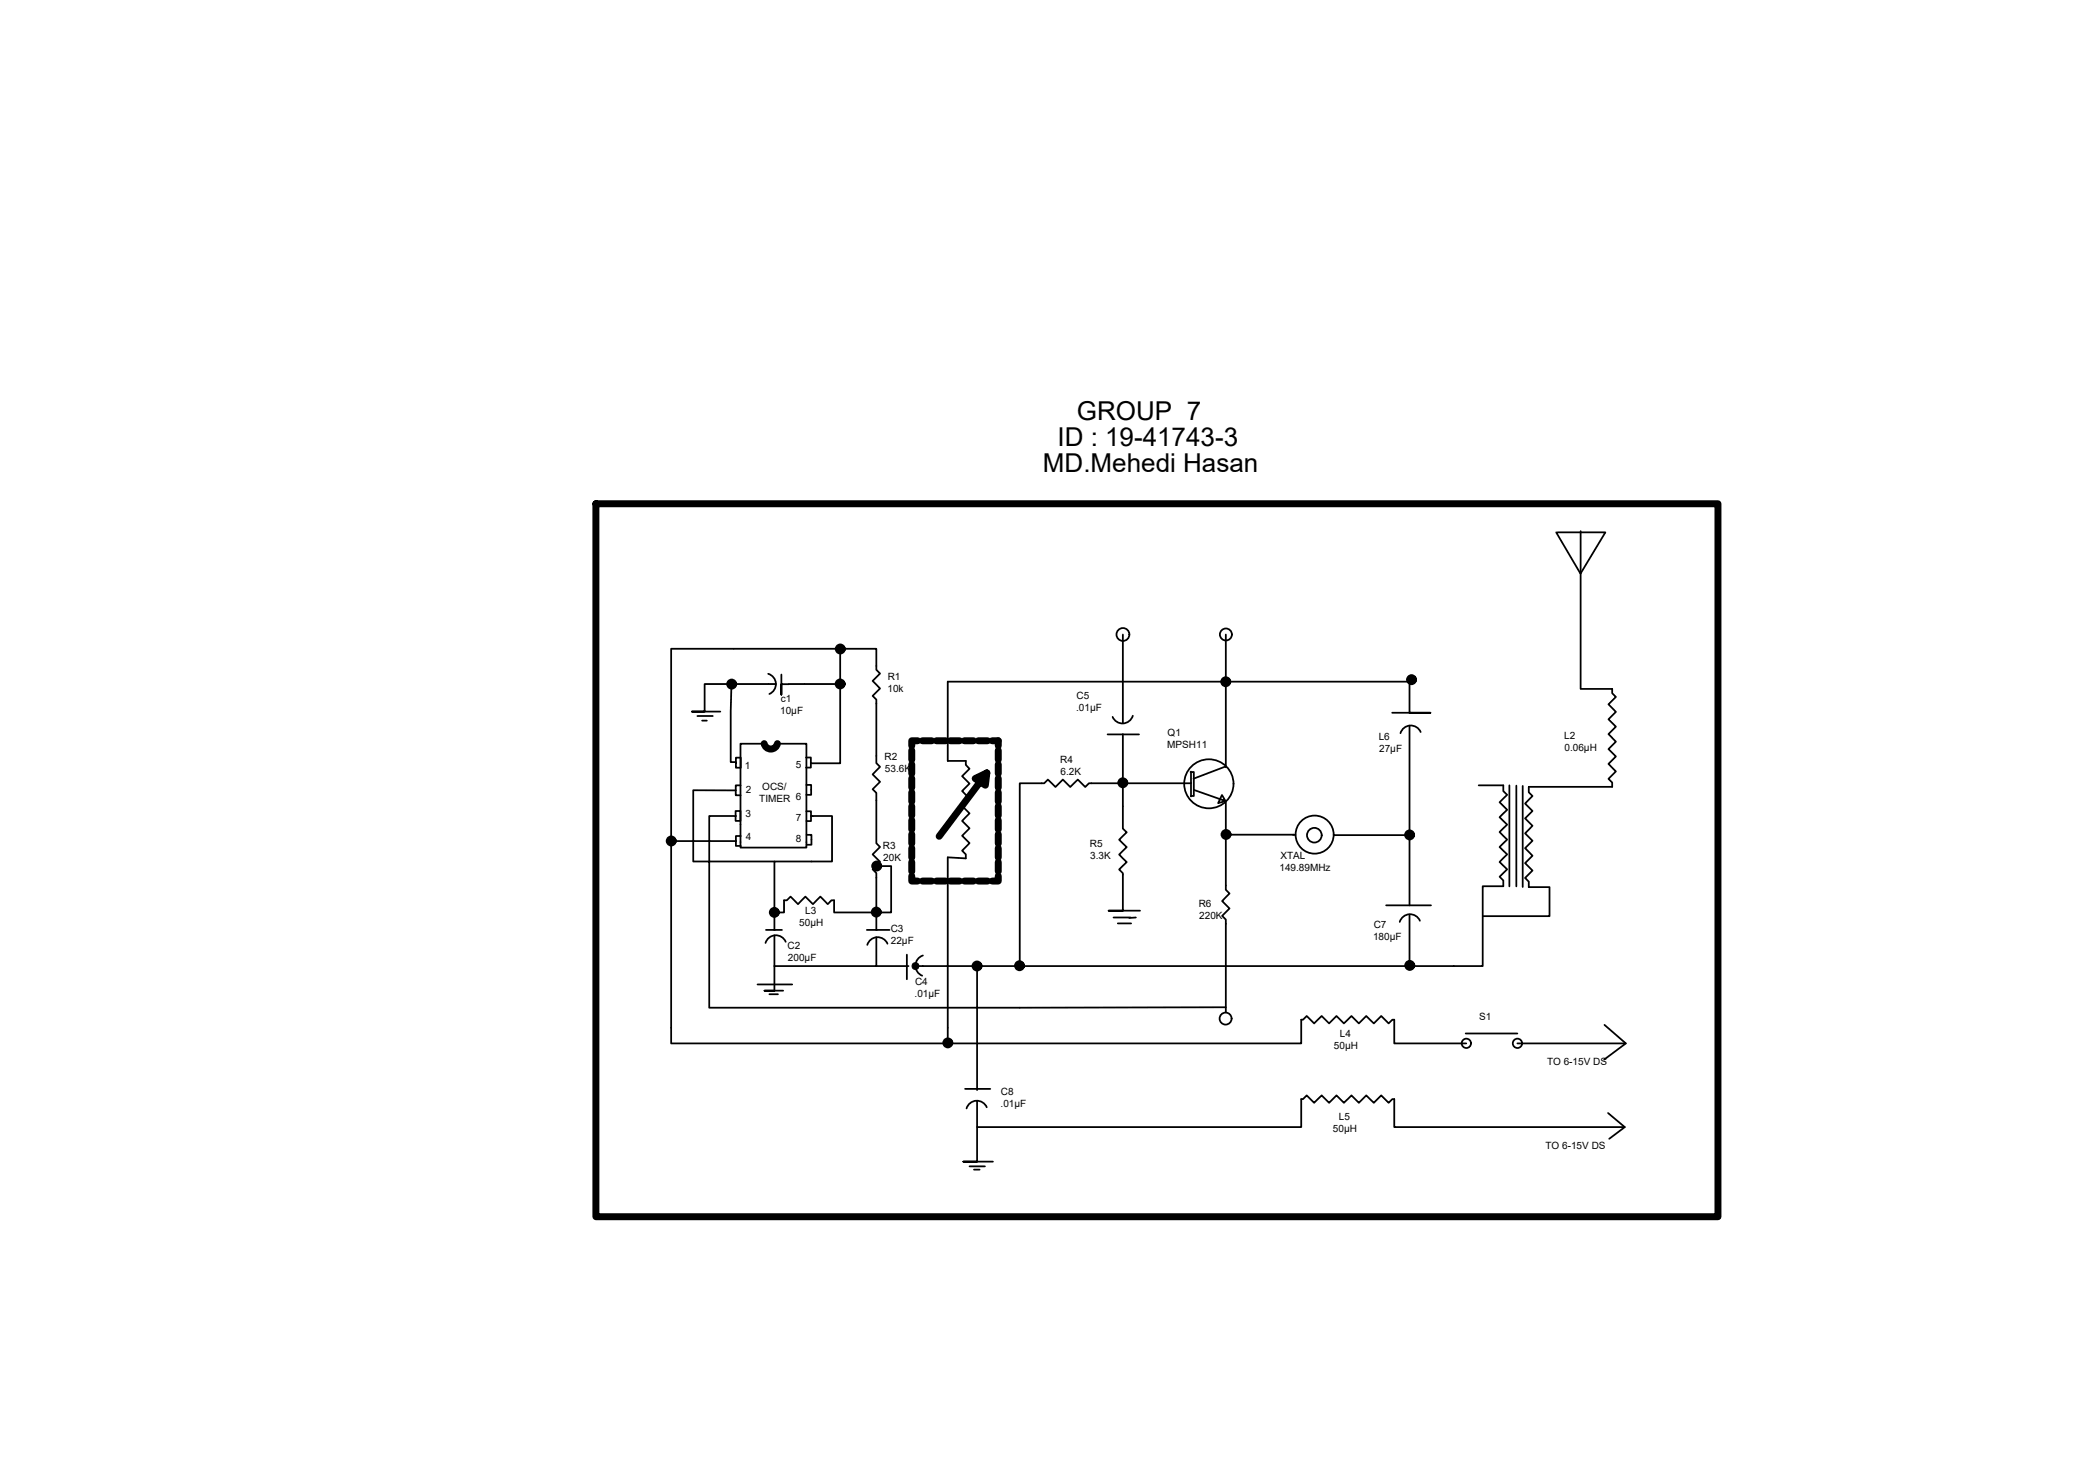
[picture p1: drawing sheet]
<svg xmlns="http://www.w3.org/2000/svg" width="297mm" height="210mm" viewBox="0 0 297 210" stroke-linecap="round" stroke-linejoin="round" font-family="sans-serif">
<!-- layer: 0 -->
<g fill="none" stroke="#000" stroke-width=".25">
<path d="M222.3 76.1l3.5 5.9 3.6-5.9h-6.9M225.8 75.9v22.5h4.5v.7l.6 .5-1.1 1 1.1 1.1-1.1 1.1 1.1 1-1.1 1.1 1.1 1.1-1.1 1 1.1 1.1-1.1 1 1.1 1.1-1.1 1.1 .5 .5v.6h-11.9v.8l.6 .5-1.1 1.1 1.1 1.1-1.1 1 1.1 1.1-1.1 1.1 1.1 1-1.1 1.1 1.1 1.1-1.1 1 1.1 1.1-1.1 1 .5 .6v.8h3v4.1h-9.5M104.5 97.7l-.1 11.2h.7M109.8 96.3a1.53 1.53 0 0 1 1.1 1.4 1.53 1.53 0 0 1-1 1.5M110.9 97.7h-10.2v4h-1.8h4M111.6 96.4v2.9v-1.5h1.1M120 92.7v5h-7.3M120 97.7v11.4h-4.1M160.4 90.7v12.6M175.1 90.7v18.9M99.6 102.3h2.2M100.3 103h.7"/>
<path d="M105.1 115.9h.7v1.4h-.7zM105.1 116.6h-3.8v6.5h9.3M105.1 112.9v.7h.7M105.1 112.9h-6.1v10.2h2.3v20.9l73.8-.1M105.1 109v-.7h.7v1.4h-.7v-.7M105.8 112.2h-.7v.7M105.8 119.5h-.7v.7M109.2 106.3h-3.4v14.8h9.4v-14.8h-4.1M115.2 108.2h.7v1.5h-.7M115.2 115.9h.7v1.4h-.7M115.2 112.2h.7v1.4h-.7M115.2 119.3h.7v1.4h-.7"/>
<path d="M115.9 116.6h.2M116.1 116.6h2.8v6.5h-8.3v7.3h1.4v-1.8h.4l.6-.5 1 1.1 1.1-1.1 1 1.1 1.1-1.1 1.1 1.1 .5-.6h.4v1.8h6v-5.7l-.5-.5 1-1.1-1-1 1-1.1-.5-.5v-7.2l-.5-.5 1-1.1-1-1 1-1.1-.5-.6v-9l-.5-.6 1-1-1-1.1 1-1.1-.5-.5v-3h-29.3v56.4h90v-3.4h.3l.5-.5 1.1 1 1-1 1.1 1 1.1-1 1 1 1.1-1 1 1 1.1-1 1.1 1 1-1 1.1 1 .5-.5h.3v3.4h10.3M158.2 104.9h4.5M160.4 104.9v7h9.8M161.8 102.3a1.53 1.53 0 0 1-1.3 1.1 1.53 1.53 0 0 1-1.5-1M170.1 110.3h.5v3.4h-.5M170.2 110.3v3.5M170.6 112.9l4.5 1.6-1.1 .3 .6-1.2 .5 .9M175.1 114.6v12.5l.6 .6-1.1 1 1.1 1.1-1.1 1.1 .5 .5v13.2M175.1 109.5l-4.6 1.8M175.1 119.3h9.8M184.7 119.3h.4"/>
<path d="M190.6 119.3h10.8M198.9 101.8h5.5h-3v-4.4h-66v11.3h2.6v.6l.5 .5-1 1.1 1 1.1-1 1 1 1.1-1 1.1 1 1-1 1.1 1 1.1-1 1 1 1.1-1 1.1 .5 .5v.6l-2.6-.2v26.7M201.4 103.7v25.7M203 104.6a1.53 1.53 0 0 0-1.5-.9 1.53 1.53 0 0 0-1.4 1.1M211.3 112.2h3.5v.8l.5 .6-1 1 1 1.1-1 1.1 1 1-1 1.1 1 1.1-1 1 1 1.1-1 1.1 1 1-1 1.1 .5 .5v.8h-3v11.4h-66.1M215.7 112.2v14.5M216.6 112.3v14.4M217.6 112.3v14.4M95.9 120.2h9.2M105.1 120.2v.7h.7M109.4 132.9h2.3M110.6 133.7v7.9h-1.4h2.7"/>
<path d="M110.6 130.4v2.5M112.3 134.6a1.53 1.53 0 0 0-1.5-1 1.53 1.53 0 0 0-1.4 1.1M123.9 132.9h3.2M125.2 133.9v4.1h-14.6M125.2 123.8h2.1v6.6h-2.1v2.5M125.2 138h4.6M126.8 134.8a1.53 1.53 0 0 0-1.5-.9 1.53 1.53 0 0 0-1.4 1.1M129.6 136.4v3.5M131.9 136.5a1.53 1.53 0 0 0-1.1 1.4 1.53 1.53 0 0 0 1 1.5M139.6 138v17.8M159.1 131.1h2.4M159.7 131.9h1.9"/>
<path d="M162.3 131.1l-1 .1M162.9 130.1h-4.5h2v-5.3l-.5-.6 1.1-1-1.1-1.1 1.1-1.1-1.1-1 1.1-1.1-.6-.5v-6.5h-4.8l-.5 .6-1.1-1.1-1.1 1.1-1-1.1-1.1 1.1-1.1-1.1-.5 .5h-3.5v26.1h-14.9M198 129.4h6.5M201.4 130.7v7.3M202.9 131.6a1.53 1.53 0 0 0-1.5-1 1.53 1.53 0 0 0-1.4 1.1M108.2 140.7h5M109.9 142.1h1.3M137.9 155.6h3.6M139.6 157.3v3.8h46.3v-4.1h.3l.5-.5 1.1 1.1 1-1.1 1.1 1.1 1.1-1.1 1 1.1 1.1-1.1 1 1.1 1.1-1.1 1.1 1.1 1-1.1 1.1 1.1 .5-.6h.3v4.1h32.9M141 158.2a1.53 1.53 0 0 0-1.5-.9 1.53 1.53 0 0 0-1.4 1.1M209.4 147.7h7.4M216.8 149.1h15.5"/>
<path d="M229.2 146.4l3.1 2.7-3.1 2.3M229.8 159l2.3 2.1-2.2 1.6M138.5 166.7h2.2M139.2 167.1h.8M139.6 161.1v4.9h-2h4.3"/>
<circle cx="160.4" cy="90.7" r=".92"/>
<circle cx="175.2" cy="90.7" r=".86"/>
<circle cx="172.7" cy="112" r="3.5"/>
<circle cx="187.8" cy="119.3" r="1.05"/>
<circle cx="187.8" cy="119.3" r="2.72"/>
<circle cx="175.1" cy="145.5" r=".86"/>
<circle cx="209.5" cy="149.1" r=".67"/>
<circle cx="216.8" cy="149.1" r=".67"/>
</g>
<g fill="none" stroke="#000" stroke-width=".99">
<path d="M85.1 72h160.4v101.9h-160.4zM109.2 106.3a.96 .96 0 0 0 .9 .7 .96 .96 0 0 0 1-.7M130.3 107.2v1.4M130.3 109.2v1.3M130.3 111.2v1.3M130.3 113.2v1.3M130.3 115.2v1.3M130.3 117.2v1.3M130.3 119.2v1.3M131.1 105.8h-.8v.8M131.8 105.8h1.3M133.8 105.8h1.3"/>
<path d="M135.8 105.8h1.3M137.8 105.8h1.3M139.8 105.8h1.3M141 110.4l-1.7 .8 1.5 1 .2-1.8-6.8 9.1M141.8 105.8h.8v.8M142.6 107.2v1.4M142.6 109.2v1.3M142.6 111.2v1.3M142.6 113.2v1.3M142.6 115.2v1.3M142.6 117.2v1.3M142.6 119.2v1.3"/>
<path d="M130.3 125.2v.7h.8M130.3 121.2v1.3M130.3 123.2v1.3M131.8 125.9h1.3M133.8 125.9h1.3M135.8 125.9h1.3M137.8 125.9h1.3M139.8 125.9h1.3M142.6 125.2v.7h-.8M142.6 121.2v1.3M142.6 123.2v1.3"/>
<circle cx="104.5" cy="97.8" r=".29"/>
<circle cx="120" cy="97.7" r=".29"/>
<circle cx="120.1" cy="92.7" r=".29"/>
<circle cx="175.1" cy="97.4" r=".29"/>
<circle cx="201.7" cy="97.1" r=".29"/>
<circle cx="160.4" cy="111.8" r=".29"/>
<circle cx="175.2" cy="119.2" r=".29"/>
<circle cx="201.4" cy="119.3" r=".29"/>
<circle cx="95.9" cy="120.2" r=".29"/>
<circle cx="95.9" cy="120.2" r=".12"/>
<circle cx="95.9" cy="120.2" r=".2"/>
<circle cx="110.6" cy="130.4" r=".29"/>
<circle cx="125.2" cy="130.3" r=".29"/>
<circle cx="125.3" cy="123.7" r=".29"/>
<circle cx="139.6" cy="138" r=".29"/>
<circle cx="145.7" cy="138" r=".29"/>
<circle cx="201.4" cy="137.9" r=".29"/>
<circle cx="135.4" cy="149" r=".29"/>
</g>
<g fill="#000" stroke="#000" stroke-width=".14">
<circle cx="95.9" cy="120.2" r=".49"/>
<circle cx="130.8" cy="138" r=".49"/>
</g>
<g font-size="3.7">
<text x="151.1" y="63.7">ID : 19-41743-3</text>
<text x="153.9" y="60">GROUP 7</text>
<text x="149" y="67.4">MD.Mehedi Hasan</text>
</g>
<g font-size="1.4">
<text x="111.5" y="102">10μF</text>
<text x="111.6" y="100.3">c1</text>
<text x="126.8" y="98.8">10k</text>
<text x="126.8" y="97.1">R1</text>
<text x="153.8" y="101.6">.01μF</text>
<text x="153.8" y="99.9">C5</text>
<text x="166.8" y="106.8">MPSH11</text>
<text x="166.8" y="105.1">Q1</text>
<text x="197" y="105.8">L6</text>
<text x="197" y="107.5">27μF</text>
<text x="223.5" y="105.6">L2</text>
<text x="223.5" y="107.3">0.06μH</text>
<text x="106.4" y="109.8">1</text>
<text x="106.5" y="113.3">2</text>
<text x="108.9" y="112.9">OCS/</text>
<text x="113.7" y="109.8">5</text>
<text x="126.4" y="108.7">R2</text>
<text x="126.4" y="110.4">53.6K</text>
<text x="151.5" y="109">R4</text>
<text x="151.5" y="110.7">6.2K</text>
<text x="106.5" y="116.7">3</text>
<text x="108.5" y="114.7">TIMER</text>
<text x="113.7" y="117.3">7</text>
<text x="113.7" y="114.3">6</text>
<text x="106.6" y="120.1">4</text>
<text x="113.7" y="120.3">8</text>
<text x="126.1" y="121.3">R3</text>
<text x="126.2" y="123">20K</text>
<text x="155.7" y="121.1">R5</text>
<text x="155.8" y="122.8">3.3K</text>
<text x="182.8" y="124.4">149.89MHz</text>
<text x="183" y="122.7">XTAL</text>
<text x="115.1" y="130.5">L3</text>
<text x="171.3" y="129.6">R6</text>
<text x="171.4" y="131.3">220K</text>
<text x="112.5" y="135.6">C2</text>
<text x="112.6" y="137.3">200μF</text>
<text x="114.2" y="132.3">50μH</text>
<text x="127.3" y="133.1">C3</text>
<text x="127.3" y="134.8">22μF</text>
<text x="196.2" y="134.4">180μF</text>
<text x="196.3" y="132.6">C7</text>
<text x="130.7" y="142.5">.01μF</text>
<text x="130.7" y="140.8">C4</text>
<text x="190.6" y="149.9">50μH</text>
<text x="191.4" y="148.2">L4</text>
<text x="211.3" y="145.8">S1</text>
<text x="221" y="152.2">TO 6-15V DS</text>
<text x="143" y="158.2">.01μF</text>
<text x="143" y="156.4">C8</text>
<text x="190.4" y="161.7">50μH</text>
<text x="191.3" y="160">L5</text>
<text x="220.8" y="164.2">TO 6-15V DS</text>
</g>
</svg>
